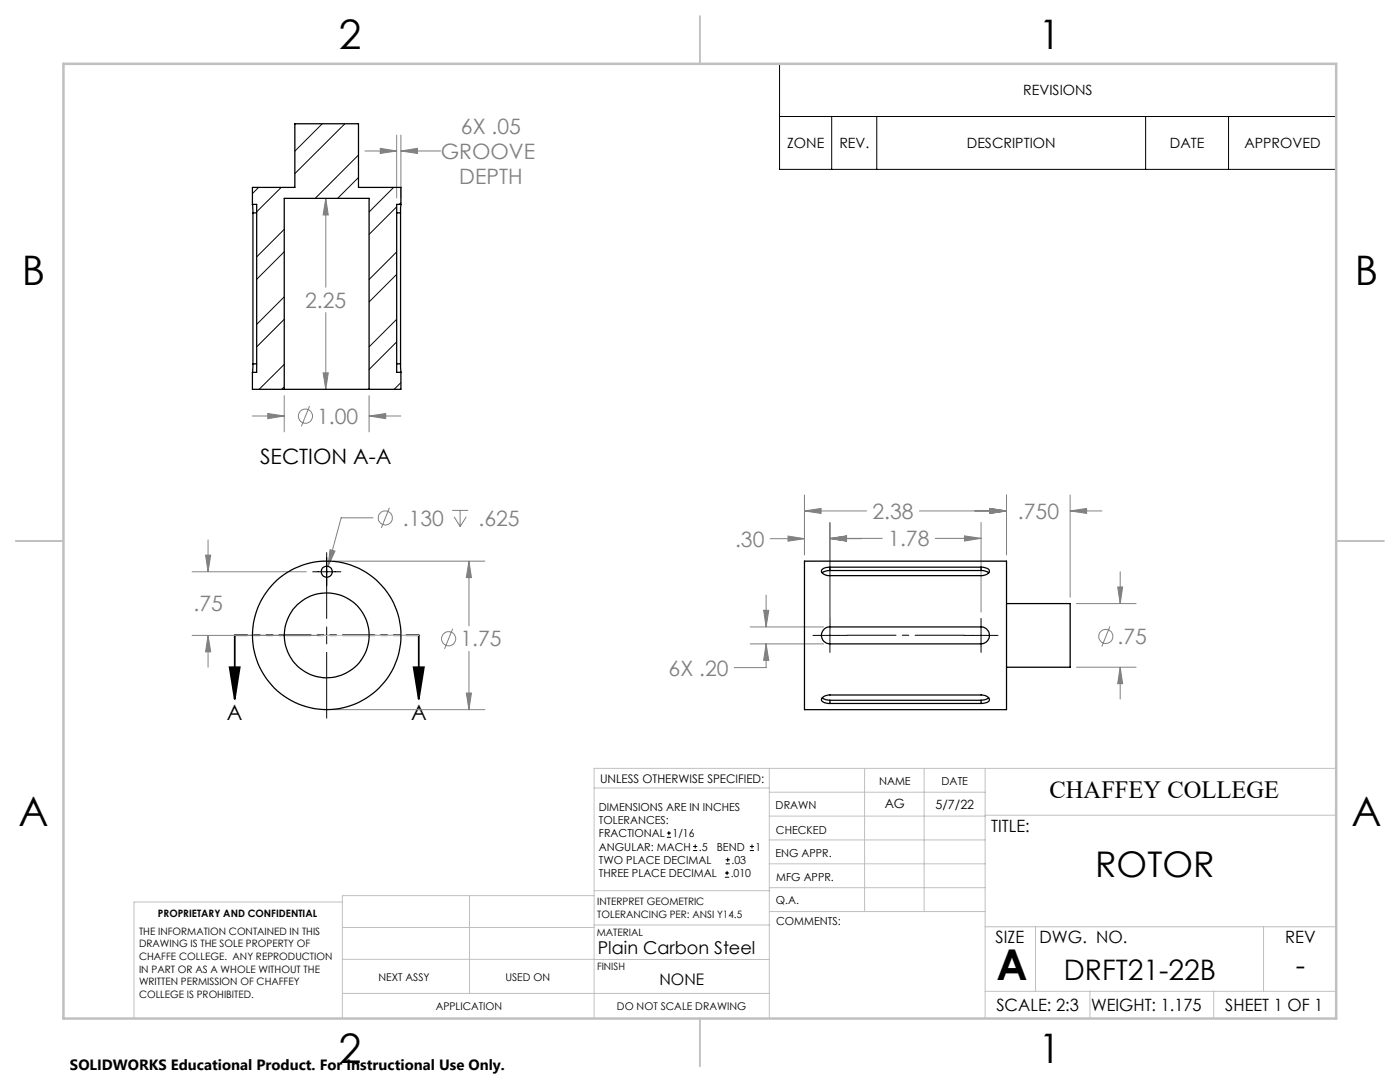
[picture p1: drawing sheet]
<svg xmlns="http://www.w3.org/2000/svg" width="279mm" height="216mm" viewBox="0 0 279 216" stroke-linecap="round" stroke-linejoin="round" font-family="sans-serif">
<g fill="none" stroke="#808080" stroke-width=".2">
<path d="M65 39.6l.5 3.3h-1zM65 39.6v17.7M72.8 30.1h6.4M75.9 29.6l3.3 .5-3.3 .5zM79.2 27v12.5M80 30.1l3.3-.5v1zM80 27v12.5M80 30.1h7.9M56.7 79v7.2M64.5 74.4h1l-.5 3.3zM65 62.4v15.3M73.7 79v7.2"/>
<path d="M50.4 83h6.3M53.4 82.5l3.3 .5-3.3 .5zM61.8 81l-1.7 4.1M73.7 83l3.3-.5v1zM73.7 83h6.3M160.5 98.8v11.9M200.9 98.8v11.9M213.6 98.8v20.4M38.3 114.1h22.8M41 110.8h1.1l-.6 3.3zM41.5 107.7v6.4M65.9 109.7l1 .3-1.4 3z"/>
<path d="M66.5 112h30.3M74.4 103.3h-6.3l-2.6 9.7M77.7 101.3l-1.6 4.1M90.2 101.8h3.3M90.6 103.1l1.2 2M91.8 101.8v3.3M93.1 103.1l-1.3 2M93.6 112l.5 3.3h-1zM93.6 112v12.9M152.9 118.7v6.4M153.7 107.5h6.8M157.3 107l3.2 .5-3.2 .5z"/>
<path d="M160.5 102l3.4-.5v.9zM160.5 102h12.4M165.6 107.4l3.3-.5v1zM165.6 107.5l3.3-.5v1zM165.6 104.2v21.3M165.6 107.4h10.5M165.6 107.5h6.4M183.5 102h17.4M186.7 107.4h9.1M192.5 106.9l3.3 .5-3.3 .5zM195.8 104.2v17.9M197.6 101.5l3.3 .5-3.3 .4z"/>
<path d="M213.6 102l3.3-.5v.9zM213.6 102h6.3M223.1 117.1h.9l-.4 3.3zM223.6 114.1v6.3M38.3 126.8h25.6M41.5 126.8l.6 3.3h-1.1zM41.5 126.8v6.3M90.3 125.4l-1.6 4.1M93.1 138.3h1l-.5 3.3zM93.6 130v11.6M149.7 125.1h14.7M149.7 128.5h14.7"/>
<path d="M152.4 121.8h1l-.5 3.3zM152.9 128.5l.5 3.3h-1zM152.9 128.5v4.7h-6.4M214.8 120.4h11.9M214.8 133.1h11.9M221.5 125l-1.6 4M223.6 133.1l.4 3.3h-.9zM223.6 133.1v6.4M66.5 141.6h30.3"/>
<circle cx="60.9" cy="83" r="1.42"/>
<circle cx="76.9" cy="103.3" r="1.41"/>
<circle cx="89.5" cy="127.4" r="1.42"/>
<circle cx="220.7" cy="127" r="1.42"/>
</g>
<g fill="none" stroke="#000" stroke-width=".2">
<path d="M155.6 12.7h111.1v21.1h-111.1zM155.6 23.2h111.1M166 23.2v10.6M175 23.2v10.6M228.6 23.2v10.6M245.2 23.2v10.6M62.4 114.1h5.6M65.2 110.3v13.1M48.7 126.8h13.1M63.5 126.8h3.4M65.2 125.1v3.4M65.2 130.2v13.1"/>
<path d="M68.6 126.8h13.1M162.2 126.8h6.8M165.6 123.4v6.8M192.4 126.8h6.8M195.8 123.4v6.8M133.1 167.1h.8M133.1 166.2h.8M133.5 165.8v.9M138.3 169.7h.8M138.3 168.9h.8M138.7 168.5v.8M144.7 175h.8"/>
<path d="M144.7 174.2h.8M144.8 172.4h.9M144.8 171.6h.9M145.1 173.8v.8M145.2 171.1v.9M149.6 169.7h.9M149.6 168.9h.9M150.1 168.5v.8"/>
</g>
<path d="M45.8 133.1h2l-1 6.4zM46.8 126.8v12.7M82.5 133.1h2.1l-1 6.4zM83.6 126.8v12.7" fill="none" stroke="#000" stroke-width=".35"/>
<path d="M192.4 126.8h-23.4" fill="none" stroke="#000" stroke-width=".2" stroke-dasharray="15.2 1.3 1.3 1.3" stroke-dashoffset="5.5"/>
<path d="M83.6 126.8h-36.8" fill="none" stroke="#000" stroke-width=".35" stroke-dasharray="6.3 1.3 1.3 1.3 1.3 1.3" stroke-dashoffset="3.9"/>
<g fill="none" stroke="#c0c0c0" stroke-width=".2">
<path d="M46.8 126.8h36.8M118.6 157.2h34.9M153.5 153.3v49.9M153.5 158.1h43.1M172.5 153.3v28.6M184.4 153.3v28.6M196.6 153.3v49.9M266.7 153.3h-148.1v49.9M68.3 180h-41.6v23.2M93.7 178.7v19.5M118.6 178.7h-50.3v24.5M118.6 177.7h35"/>
<path d="M153.5 167.6h43.1M153.5 162.8h43.1M153.5 172.4h43.1M153.5 177.1h43.1M196.6 162.7h70.1M68.3 198.2h85.2M68.3 191.4l85.2 .1M68.3 185.1h50.3M118.6 184.6h35M153.6 181.9h43M196.6 197.8h70.1M196.6 184.9h70.1"/>
<path d="M206.7 184.9v12.9M217.5 197.8v5.4M242.2 197.8v5.4M252.2 184.9v12.9"/>
</g>
<path d="M139.7 3.2v9.5M3.1 107.9h9.6M266.7 107.9h9.5M139.7 203.2v9.6" fill="none" stroke="#c0c0c0" stroke-width=".25"/>
<path d="M12.7 12.7h254v190.5h-254z" fill="none" stroke="#c0c0c0" stroke-width=".5"/>
<path d="M82.5 133.1h2.1l-1 6.4zM45.8 133.1h2l-1 6.4z" fill="#000"/>
<path d="M93.6 112l.5 3.3h-1zM93.1 138.3h1l-.5 3.3zM41.5 126.8l.6 3.3h-1.1zM41 110.8h1.1l-.6 3.3zM65.9 109.7l-.4 3.3 1.4-3zM223.1 117.1h.9l-.4 3.3zM223.6 133.1l.4 3.3h-.9zM213.6 102l3.3-.5v.9zM197.6 101.5l3.3 .5-3.3 .4zM160.5 102l3.4-.5v.9zM197.6 101.5l3.3 .5-3.3 .4zM165.6 107.4l3.3-.5v1zM192.5 106.9l3.3 .5-3.3 .5zM165.6 107.5l3.3-.5v1zM157.3 107l3.2 .5-3.2 .5zM152.4 121.8h1l-.5 3.3zM152.9 128.5l.5 3.3h-1zM64.5 74.4h1l-.5 3.3zM65 39.6l.5 3.3h-1zM73.7 83l3.3-.5v1zM53.4 82.5l3.3 .5-3.3 .5zM75.9 29.6l3.3 .5-3.3 .5zM80 30.1l3.3-.5v1z" fill="#808080"/>
<g fill="none" stroke="#000" stroke-width=".25">
<path d="M50.4 40.8l.1 1.7M50.4 40.8v-3.4h8.4v-12.7h12.7v12.7h8.5v3.4M50.4 40.8h.8v33.5h-.8M50.5 42.5v30.1M50.5 42.5h.7M79.2 42.5h.7M79.9 42.5v30.1M80 40.8l-.1 1.7M80 40.8h-.8v33.5h.8M50.4 74.3v3.4h6.3M50.5 72.6l-.1 1.7M50.5 72.6h.7"/>
<path d="M56.7 77.7h17M56.7 77.7v-38.1h17v38.1M79.2 72.6h.7M79.9 72.6l.1 1.7M80 74.3v3.4h-6.3M160.5 112h40.4v29.6h-40.4zM165.6 113.2a1.45 1.45 0 0 0-1.7 .8 1.51 1.51 0 0 0 1.7 .9h30.2a1.42 1.42 0 0 0 1.6-1 1.47 1.47 0 0 0-1.6-.7M165.6 113.8l-.8 .1-.7 .4M165.6 113.2h30.2M165.6 113.2v.6M165.6 113.8h30.2M195.8 113.8l1 .2 .5 .3"/>
<path d="M195.8 113.2v.6M164.1 139.2l.7 .4 .8 .1M164.4 125.6l.5-.4 .6-.1h30.3a1.69 1.69 0 0 1 1.7 1.7 1.69 1.69 0 0 1-1.7 1.7h-30.2a1.71 1.71 0 0 1-1.5-1.1 1.71 1.71 0 0 1 .3-1.8zM165.6 139.7v.7M165.6 139.7h30.2M195.8 139.7v.7M197.3 139.2l-.7 .4-.8 .1M200.9 120.4h12.7v12.7h-12.7M165.6 140.4a1.64 1.64 0 0 1-1.7-.7 1.47 1.47 0 0 1 1.7-1h30.2a1.39 1.39 0 0 1 1.6 1 1.56 1.56 0 0 1-1.6 .7M165.6 140.4h30.2"/>
<circle cx="65.2" cy="114.1" r="1.1"/>
<circle cx="65.2" cy="126.8" r="8.5"/>
<circle cx="65.2" cy="126.8" r="14.8"/>
</g>
<g fill="none" stroke="#000" stroke-width=".2">
<path d="M51.6 37.4l-1.2 1.2M56.1 37.4l-4.9 4.9M64.3 24.7l-5.5 5.5M68.8 24.7l-10 9.9M71.5 30.9l-8.6 8.7M71.5 35.4l-4.1 4.2M78.6 37.4l-4.9 4.9M56.7 45.8l-5.5 5.5M56.7 59.2l-5.5 5.5M56.7 50.2l-5.5 5.5M79.2 50.3l-5.5 5.5M79.2 41.3l-5.5 5.5"/>
<path d="M79.2 54.8l-5.5 5.5M80 40.4l-.3 .4M56.7 72.7l-5 5M56.7 63.7l-5.5 5.5M56.7 77.2l-.5 .5M79.2 63.7l-5.5 5.5M79.2 68.2l-5.5 5.5M80 76.3l-1.3 1.4"/>
</g>
<text font-size="8.5" x="198.9" y="195.5">A</text>
<g font-size="8.1">
<text x="67.6" y="9.7">2</text>
<text x="207.3" y="9.7">1</text>
<text x="4.4" y="57">B</text>
<text x="270.4" y="57">B</text>
<text x="3.7" y="164.9">A</text>
<text x="269.7" y="164.9">A</text>
<text x="67.6" y="212.2">2</text>
<text x="207.3" y="212.2">1</text>
</g>
<text font-size="7.1" x="218.6" y="175">ROTOR</text>
<g font-size="5.6">
<text x="212.3" y="195.6">DRFT21-22B</text>
<text x="258.6" y="194.6">-</text>
</g>
<text font-size="4.9" x="209.5" y="159.3">CHAFFEY COLLEGE</text>
<g font-size="4.2" fill="#808080">
<text x="92" y="26.7">6X .05</text>
<text x="88" y="31.7">GROOVE</text>
<text x="91.7" y="36.7">DEPTH</text>
<text x="60.9" y="61.4">2.25</text>
<text x="63.3" y="84.6">1.00</text>
<text x="80.4" y="104.9">.130</text>
<text x="95.5" y="104.9">.625</text>
<text x="174.1" y="103.5">2.38</text>
<text x="203.2" y="103.5">.750</text>
<text x="146.7" y="109.1">.30</text>
<text x="177.3" y="109">1.78</text>
<text x="38.6" y="121.9">.75</text>
<text x="91.9" y="129">1.75</text>
<text x="223" y="128.5">.75</text>
<text x="133.4" y="134.8">6X .20</text>
</g>
<g font-size="4.2">
<text x="51.9" y="92.6">SECTION A-A</text>
<text x="45.3" y="143.7">A</text>
<text x="82" y="143.7">A</text>
</g>
<text font-size="3.5" x="119.3" y="190.3">Plain Carbon Steel</text>
<g font-size="3.4">
<text x="197.8" y="166">TITLE:</text>
<text x="198.7" y="188.1">SIZE</text>
<text x="207.5" y="188.1">DWG. NO.</text>
<text x="256.5" y="188.2">REV</text>
<text x="198.8" y="201.7">SCALE: 2:3</text>
<text x="217.7" y="201.8">WEIGHT: 1.175</text>
<text x="244.5" y="201.7">SHEET 1 OF 1</text>
</g>
<text font-size="3.2" x="131.6" y="196.6">NONE</text>
<text font-size="3" x="14" y="213.5">SOLIDWORKS Educational Product. For Instructional Use Only.</text>
<g font-size="2.8">
<text x="204.2" y="19">REVISIONS</text>
<text x="157.1" y="29.6">ZONE</text>
<text x="167.5" y="29.6">REV.</text>
<text x="193" y="29.6">DESCRIPTION</text>
<text x="233.5" y="29.6">DATE</text>
<text x="248.4" y="29.6">APPROVED</text>
</g>
<g font-size="2.5">
<text x="176.6" y="161.3">AG</text>
<text x="186.7" y="161.4">5/7/22</text>
</g>
<text font-size="2.4" x="119.8" y="156.2">UNLESS OTHERWISE SPECIFIED:</text>
<g font-size="2.2">
<text x="119.5" y="161.8">DIMENSIONS ARE IN INCHES</text>
<text x="154.8" y="161.4">DRAWN</text>
<text x="175.4" y="156.6">NAME</text>
<text x="187.9" y="156.7">DATE</text>
<text x="119.5" y="164.4">TOLERANCES:</text>
<text x="119.5" y="167.1">FRACTIONAL</text>
<text x="134.2" y="167.1">1/16</text>
<text x="154.9" y="166.3">CHECKED</text>
<text x="119.5" y="172.4">TWO PLACE DECIMAL</text>
<text x="119.5" y="169.7">ANGULAR: MACH</text>
<text x="139.5" y="169.7">.5</text>
<text x="143" y="169.7">BEND</text>
<text x="146" y="172.4">.03</text>
<text x="150.8" y="169.7">1</text>
<text x="154.8" y="171">ENG APPR.</text>
<text x="119.5" y="175">THREE PLACE DECIMAL</text>
<text x="145.8" y="175">.010</text>
<text x="154.9" y="175.7">MFG APPR.</text>
<text x="154.9" y="180.4">Q.A.</text>
<text x="154.9" y="184.6">COMMENTS:</text>
</g>
<g font-size="2.1">
<text x="75.5" y="195.7">NEXT ASSY</text>
<text x="100.9" y="195.7">USED ON</text>
<text x="86.9" y="201.5">APPLICATION</text>
<text x="123.1" y="201.6">DO NOT SCALE DRAWING</text>
</g>
<g font-size="2">
<text x="31.5" y="182.9">PROPRIETARY AND CONFIDENTIAL</text>
<text x="119.2" y="180.6">INTERPRET GEOMETRIC</text>
<text x="119.2" y="183.1">TOLERANCING PER: ANSI Y14.5</text>
<text x="27.8" y="186.5">THE INFORMATION CONTAINED IN THIS</text>
<text x="27.8" y="189">DRAWING IS THE SOLE PROPERTY OF</text>
<text x="27.8" y="191.6">CHAFFE COLLEGE. ANY REPRODUCTION</text>
<text x="119.1" y="186.7">MATERIAL</text>
<text x="27.8" y="194.1">IN PART OR AS A WHOLE WITHOUT THE</text>
<text x="27.8" y="196.6">WRITTEN PERMISSION OF CHAFFEY</text>
<text x="119.1" y="193.5">FINISH</text>
<text x="27.8" y="199.1">COLLEGE IS PROHIBITED.</text>
</g>
</svg>
